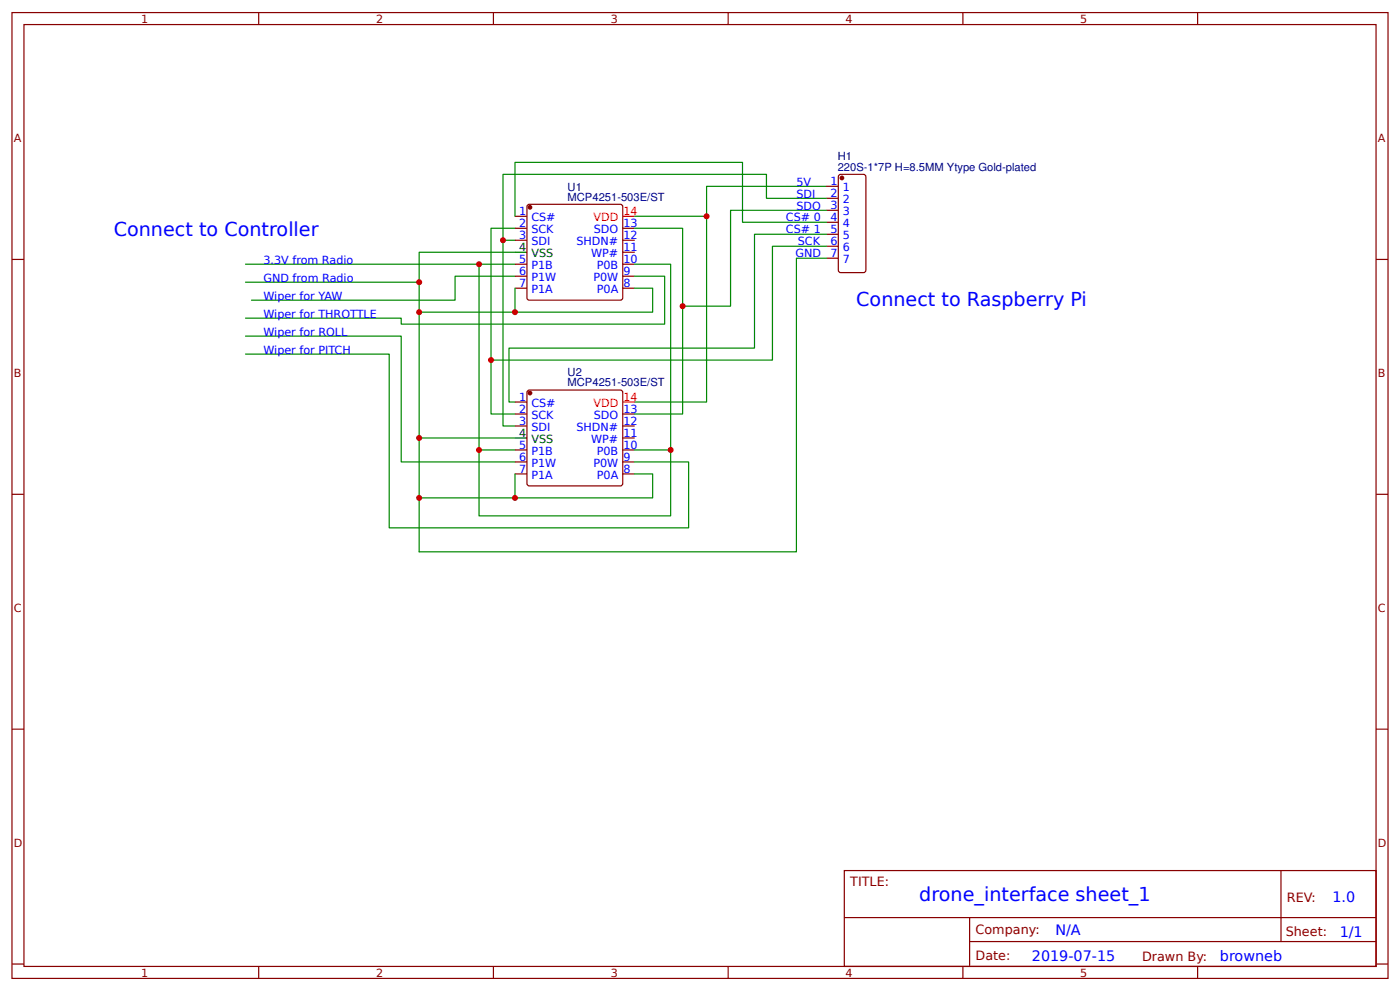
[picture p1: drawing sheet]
<svg xmlns="http://www.w3.org/2000/svg" width="309mm" height="219mm" viewBox="0 0 309 219" stroke-linecap="round" stroke-linejoin="round" font-family="sans-serif">
<g fill="none" stroke="#800" stroke-width=".26">
<path d="M2.6 2.8h304.1v213.2h-304.1zM5.3 5.4h298.7v208h-298.7zM57.1 2.8v2.6M109 2.8v2.6M160.9 2.8v2.6M212.7 2.8v2.6M264.6 2.8v2.6M185.3 38.8l.4-.3h5.1l.4 .3 .1 .2v20.7l-.1 .2-.4 .3h-5.1l-.4-.3-.1-.2zM2.6 57.3h2.7M113.8 47.8h2.6M113.8 50.4h2.6M113.8 53h2.6"/>
<path d="M113.8 58.3h2.6M116.5 45.4l.4-.3 20.4 .1 .3 .4-.1 20.4-.4 .3-20.4-.1-.3-.5zM137.6 50.4h2.6M137.6 53h2.6M137.6 58.3h2.6M137.6 55.7h2.6M182.6 41.1h2.6M182.6 43.8h2.6M182.6 46.4h2.6M182.6 49.1h2.6M182.6 51.7h2.6M182.6 54.4h2.6"/>
<path d="M182.6 57h2.6M304 57.3h2.7M113.8 61h2.6M113.8 63.6h2.6M137.6 61h2.6M137.6 63.6h2.6M113.8 88.8h2.6M113.8 91.4h2.6M113.8 94.1h2.6M113.8 99.4h2.6M116.7 86.2l20.4-.1 .4 .3 .1 20.4-.3 .4-20.4 .1-.4-.3-.1-20.3zM137.6 91.4h2.6"/>
<path d="M137.6 94.1h2.6M137.6 99.4h2.6M137.6 96.7h2.6M2.6 109.1h2.7M113.8 102h2.6M113.8 104.6h2.6M137.6 102h2.6M137.6 104.6h2.6M304 109.1h2.7M2.6 161h2.7M304 161h2.7M186.5 192.2h117.5v21.2h-117.5z"/>
<path d="M283 192.2v15.7M2.6 212.9h2.7M57.1 213.4v2.6M109 213.4v2.6M160.9 213.4v2.6M186.6 202.6h117.3M212.7 213.4v2.6M214.2 207.9h89.7M214.2 202.6v10.6M264.6 213.4v2.6M304 212.9h2.7"/>
</g>
<g fill="#800" stroke="#800" stroke-width=".26">
<circle cx="117.1" cy="45.8" r=".4"/>
<circle cx="117.1" cy="86.8" r=".4"/>
<circle cx="186" cy="39.3" r=".4"/>
</g>
<path d="M113.8 55.7h2.6M113.8 96.7h2.6" fill="none" stroke="#000" stroke-width=".26"/>
<path d="M137.6 47.8h2.6M137.6 88.8h2.6" fill="none" stroke="#f00" stroke-width=".26"/>
<g fill="none" stroke="#080" stroke-width=".26">
<path d="M54.2 58.3h59.6M105.8 58.3v55.6h42.4v-14.5M111.1 53v41.1h2.7M113.8 55.7h-21.2v13.2h51.6v-5.3h-4M113.8 50.4h-5.3v29.1M113.8 47.8v-11.9h50.2v13.2h18.6M140.2 50.4h10.6v41h-10.6M140.2 58.3h8v41.1h-8M140.2 47.8h15.9M182.6 41.1h-26.5v47.7h-15.9M182.6 57h-6.7v64.8h-83.3v-11.9h51.6v-5.3h-4M182.6 54.4h-11.9v25.1h-62.2v11.9h5.3"/>
<path d="M182.6 43.8h-13.3v-5.3h-58.2v14.5h2.7M182.6 51.7h-15.9v25.2h-54.3v11.9h1.4M182.6 46.4h-21.2v21.2h-10.6M54.2 74.2h34.4v27.8h25.2M54.2 78.2h31.8v38.3h66.1v-14.5h-11.9M54.2 62.3h38.4M92.6 68.9v27.8h21.2M113.8 61h-13.3v5.3h-44.9M113.8 63.6v5.3M140.2 61h6.6v10.6h-58.2v-1.4h-34.4M92.6 96.7v13.2M105.8 99.4h8"/>
<path d="M113.8 104.6v5.3"/>
</g>
<g fill="#c00">
<circle cx="105.8" cy="99.4" r=".66"/>
<circle cx="150.8" cy="67.6" r=".66"/>
<circle cx="111.1" cy="53" r=".66"/>
<circle cx="113.8" cy="68.9" r=".66"/>
<circle cx="113.8" cy="109.9" r=".66"/>
<circle cx="156.1" cy="47.8" r=".66"/>
<circle cx="92.6" cy="68.9" r=".66"/>
<circle cx="92.6" cy="109.9" r=".66"/>
<circle cx="92.6" cy="96.7" r=".66"/>
<circle cx="108.5" cy="79.5" r=".66"/>
<circle cx="148.2" cy="99.4" r=".66"/>
<circle cx="105.8" cy="58.3" r=".66"/>
<circle cx="92.6" cy="62.3" r=".66"/>
</g>
<g font-size="4.2" fill="#00f">
<text x="25.1" y="52.1">Connect to Controller</text>
<text x="189.2" y="67.6">Connect to Raspberry Pi</text>
<text x="203.1" y="199">drone_interface sheet_1</text>
</g>
<g font-size="3.2" fill="#00f">
<text x="294.4" y="199.2">1.0</text>
<text x="233.2" y="206.3">N/A</text>
<text x="296" y="206.9">1/1</text>
<text x="228" y="212.2">2019-07-15</text>
<text x="269.5" y="212.1">browneb</text>
</g>
<g font-size="2.8" fill="#800">
<text x="187.9" y="195.7">TITLE:</text>
<text x="284.3" y="199.2">REV:</text>
<text x="215.5" y="206.3">Company:</text>
<text x="284.1" y="206.8">Sheet:</text>
<text x="215.5" y="212.1">Date:</text>
<text x="252.3" y="212.1">Drawn By:</text>
</g>
<g font-size="2.5" fill="#800">
<text x="31.2" y="5">1</text>
<text x="83.1" y="5">2</text>
<text x="134.9" y="5">3</text>
<text x="186.8" y="5">4</text>
<text x="238.7" y="5">5</text>
<text x="3" y="31.4">A</text>
<text x="304.4" y="31.4">A</text>
<text x="3" y="83.2">B</text>
<text x="304.4" y="83.2">B</text>
<text x="3" y="135.1">C</text>
<text x="304.4" y="135.1">C</text>
<text x="3" y="186.9">D</text>
<text x="304.4" y="186.9">D</text>
<text x="31.2" y="215.6">1</text>
<text x="83.1" y="215.6">2</text>
<text x="134.9" y="215.6">3</text>
<text x="186.8" y="215.6">4</text>
<text x="238.7" y="215.6">5</text>
</g>
<g font-size="2.5" fill="#000080">
<text x="185.1" y="35.3">H1</text>
<text x="185.1" y="37.7">220S-1*7P H=8.5MM Ytype Gold-plated</text>
<text x="125.4" y="44.3">MCP4251-503E/ST</text>
<text x="125.4" y="42.1">U1</text>
<text x="125.4" y="83.1">U2</text>
<text x="125.4" y="85.3">MCP4251-503E/ST</text>
</g>
<g font-size="2.5" fill="#00f">
<text x="175.9" y="41.1">5V</text>
<text x="183.5" y="40.9">1</text>
<text x="114.7" y="47.5">1</text>
<text x="175.9" y="43.8">SDI</text>
<text x="175.9" y="46.4">SDO</text>
<text x="183.5" y="43.5">2</text>
<text x="183.5" y="46.2">3</text>
<text x="186.2" y="42.2">1</text>
<text x="186.2" y="44.8">2</text>
<text x="186.2" y="47.5">3</text>
<text x="114.7" y="50.1">2</text>
<text x="114.7" y="52.8">3</text>
<text x="117.4" y="48.8">CS#</text>
<text x="117.4" y="51.5">SCK</text>
<text x="131.2" y="51.5">SDO</text>
<text x="137.7" y="52.8">12</text>
<text x="137.7" y="50.1">13</text>
<text x="173.6" y="51.3">CS# 1</text>
<text x="173.6" y="48.7">CS# 0</text>
<text x="176.3" y="54">SCK</text>
<text x="183.5" y="48.8">4</text>
<text x="183.5" y="51.5">5</text>
<text x="186.2" y="50.1">4</text>
<text x="186.2" y="52.8">5</text>
<text x="58.2" y="58.3">3.3V from Radio</text>
<text x="114.7" y="58.1">5</text>
<text x="117.4" y="54.1">SDI</text>
<text x="117.4" y="59.4">P1B</text>
<text x="127.4" y="54.1">SHDN#</text>
<text x="130.6" y="56.8">WP#</text>
<text x="131.8" y="59.4">P0B</text>
<text x="137.7" y="58.1">10</text>
<text x="137.7" y="55.4">11</text>
<text x="175.8" y="56.7">GND</text>
<text x="183.5" y="54.1">6</text>
<text x="183.5" y="56.8">7</text>
<text x="186.2" y="55.4">6</text>
<text x="186.2" y="58.1">7</text>
<text x="58.2" y="62.3">GND from Radio</text>
<text x="114.7" y="60.7">6</text>
<text x="114.7" y="63.4">7</text>
<text x="117.4" y="62">P1W</text>
<text x="117.4" y="64.7">P1A</text>
<text x="131.1" y="62">P0W</text>
<text x="131.9" y="64.7">P0A</text>
<text x="137.7" y="63.4">8</text>
<text x="137.7" y="60.7">9</text>
<text x="58.2" y="66.3">Wiper for YAW</text>
<text x="58.2" y="70.2">Wiper for THROTTLE</text>
<text x="58.2" y="74.2">Wiper for ROLL</text>
<text x="58.2" y="78.2">Wiper for PITCH</text>
<text x="114.7" y="88.5">1</text>
<text x="117.4" y="89.8">CS#</text>
<text x="114.7" y="91.1">2</text>
<text x="114.7" y="93.8">3</text>
<text x="117.4" y="92.5">SCK</text>
<text x="117.4" y="95.1">SDI</text>
<text x="127.4" y="95.1">SHDN#</text>
<text x="131.2" y="92.5">SDO</text>
<text x="137.7" y="93.8">12</text>
<text x="137.7" y="91.1">13</text>
<text x="114.7" y="99.1">5</text>
<text x="114.7" y="101.7">6</text>
<text x="117.4" y="100.4">P1B</text>
<text x="130.6" y="97.8">WP#</text>
<text x="131.8" y="100.4">P0B</text>
<text x="137.7" y="101.7">9</text>
<text x="137.7" y="99.1">10</text>
<text x="137.7" y="96.4">11</text>
<text x="114.7" y="104.4">7</text>
<text x="117.4" y="103.1">P1W</text>
<text x="117.4" y="105.7">P1A</text>
<text x="131.1" y="103.1">P0W</text>
<text x="131.9" y="105.7">P0A</text>
<text x="137.7" y="104.4">8</text>
</g>
<g font-size="2.5" fill="#f00">
<text x="137.7" y="47.5">14</text>
<text x="131.1" y="48.8">VDD</text>
<text x="131.1" y="89.8">VDD</text>
<text x="137.7" y="88.5">14</text>
</g>
<g font-size="2.5">
<text x="114.7" y="55.4">4</text>
<text x="117.4" y="56.8">VSS</text>
<text x="114.7" y="96.4">4</text>
<text x="117.4" y="97.8">VSS</text>
</g>
</svg>
